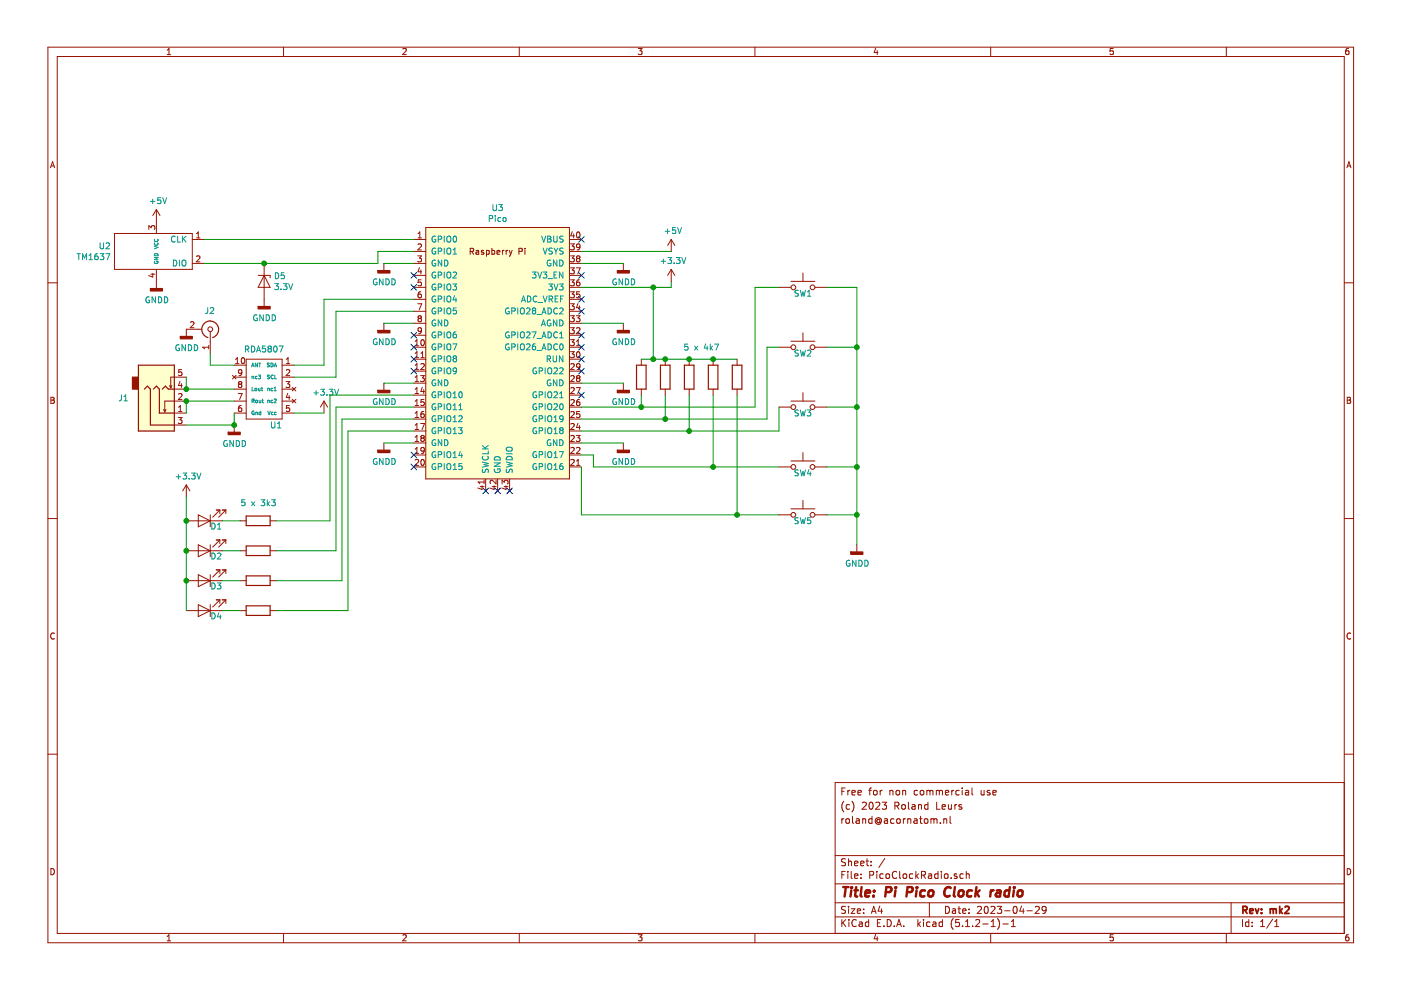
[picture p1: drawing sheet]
EESchema Schematic File Version 4
LIBS:PicoClockRadio-cache
EELAYER 29 0
EELAYER END
$Descr A4 11693 8268
encoding utf-8
Sheet 1 1
Title "Pi Pico Clock radio"
Date "2023-04-29"
Rev "mk2"
Comp ""
Comment1 ""
Comment2 "roland@acornatom.nl"
Comment3 "(c) 2023 Roland Leurs"
Comment4 "Free for non commercial use"
$EndDescr
$Comp
L MCU_RaspberryPi_and_Boards:Pico U3
U 1 1
P 4150 2950
F 0 "U3" H 4150 4165 50  0000 C CNN
F 1 "Pico" H 4150 4074 50  0000 C CNN
F 2 "MCU_RaspberryPi_and_Boards:RPi_Pico_SMD_TH" V 4150 2950 50  0001 C CNN
F 3 "" H 4150 2950 50  0001 C CNN
	1    4150 2950
	1    0    0    -1  
$EndComp
$Comp
L ClockRadio:TM1637 U2
U 1 1
P 1300 1750
F 0 "U2" H 922 1446 50  0000 R CNN
F 1 "TM1637" H 922 1355 50  0000 R CNN
F 2 "PicoClockRadio:TM1637" H 1300 1750 50  0001 C CNN
F 3 "" H 1300 1750 50  0001 C CNN
	1    1300 1750
	1    0    0    -1  
$EndComp
$Comp
L ClockRadio:RDA5807 U1
U 1 1
P 2200 2950
F 0 "U1" H 2100 2350 50  0000 C CNN
F 1 "RDA5807" H 2200 2984 50  0000 C CNN
F 2 "PicoClockRadio:RDA5807" H 2200 2950 50  0001 C CNN
F 3 "" H 2200 2950 50  0001 C CNN
	1    2200 2950
	-1   0    0    -1  
$EndComp
Wire Wire Line
	3150 2200 3150 2100
Wire Wire Line
	3150 2100 3450 2100
Wire Wire Line
	3450 2500 2700 2500
Wire Wire Line
	2700 2500 2700 3050
Wire Wire Line
	2700 3050 2450 3050
Wire Wire Line
	3450 2600 2800 2600
Wire Wire Line
	2800 2600 2800 3150
Wire Wire Line
	2800 3150 2450 3150
$Comp
L Connector:AudioJack3_SwitchTR J1
U 1 1
P 1350 3450
F 0 "J1" H 1071 3329 50  0000 R CNN
F 1 "AudioJack3_SwitchTR" H 1071 3374 50  0001 R CNN
F 2 "PicoClockRadio:3.5mm audio stereo" H 1350 3450 50  0001 C CNN
F 3 "~" H 1350 3450 50  0001 C CNN
	1    1350 3450
	1    0    0    1   
$EndComp
Wire Wire Line
	1950 3250 1550 3250
Wire Wire Line
	1950 3350 1550 3350
Wire Wire Line
	1550 3150 1550 3250
Connection ~ 1550 3250
Wire Wire Line
	1550 3350 1550 3450
Connection ~ 1550 3350
Wire Wire Line
	1550 3550 1950 3550
Wire Wire Line
	1950 3550 1950 3450
$Comp
L Connector:Conn_Coaxial J2
U 1 1
P 1750 2750
F 0 "J2" V 1900 2700 50  0000 L CNN
F 1 "Conn_Coaxial" V 1633 2850 50  0001 L CNN
F 2 "PicoClockRadio:RCA connector" H 1750 2750 50  0001 C CNN
F 3 " ~" H 1750 2750 50  0001 C CNN
	1    1750 2750
	0    1    -1   0   
$EndComp
Wire Wire Line
	1750 2950 1750 3050
Wire Wire Line
	1750 3050 1950 3050
$Comp
L power:GNDD #PWR01
U 1 1
P 1550 2750
F 0 "#PWR01" H 1550 2500 50  0001 C CNN
F 1 "GNDD" H 1554 2595 50  0000 C CNN
F 2 "" H 1550 2750 50  0001 C CNN
F 3 "" H 1550 2750 50  0001 C CNN
	1    1550 2750
	1    0    0    -1  
$EndComp
$Comp
L power:GNDD #PWR02
U 1 1
P 1950 3550
F 0 "#PWR02" H 1950 3300 50  0001 C CNN
F 1 "GNDD" H 1954 3395 50  0000 C CNN
F 2 "" H 1950 3550 50  0001 C CNN
F 3 "" H 1950 3550 50  0001 C CNN
	1    1950 3550
	1    0    0    -1  
$EndComp
Connection ~ 1950 3550
$Comp
L power:GNDD #PWR09
U 1 1
P 3200 3700
F 0 "#PWR09" H 3200 3450 50  0001 C CNN
F 1 "GNDD" H 3204 3545 50  0000 C CNN
F 2 "" H 3200 3700 50  0001 C CNN
F 3 "" H 3200 3700 50  0001 C CNN
	1    3200 3700
	1    0    0    -1  
$EndComp
$Comp
L power:GNDD #PWR08
U 1 1
P 3200 3200
F 0 "#PWR08" H 3200 2950 50  0001 C CNN
F 1 "GNDD" H 3204 3045 50  0000 C CNN
F 2 "" H 3200 3200 50  0001 C CNN
F 3 "" H 3200 3200 50  0001 C CNN
	1    3200 3200
	1    0    0    -1  
$EndComp
$Comp
L power:GNDD #PWR07
U 1 1
P 3200 2700
F 0 "#PWR07" H 3200 2450 50  0001 C CNN
F 1 "GNDD" H 3204 2545 50  0000 C CNN
F 2 "" H 3200 2700 50  0001 C CNN
F 3 "" H 3200 2700 50  0001 C CNN
	1    3200 2700
	1    0    0    -1  
$EndComp
$Comp
L power:GNDD #PWR06
U 1 1
P 3200 2200
F 0 "#PWR06" H 3200 1950 50  0001 C CNN
F 1 "GNDD" H 3204 2045 50  0000 C CNN
F 2 "" H 3200 2200 50  0001 C CNN
F 3 "" H 3200 2200 50  0001 C CNN
	1    3200 2200
	1    0    0    -1  
$EndComp
$Comp
L power:GNDD #PWR010
U 1 1
P 5200 2200
F 0 "#PWR010" H 5200 1950 50  0001 C CNN
F 1 "GNDD" H 5204 2045 50  0000 C CNN
F 2 "" H 5200 2200 50  0001 C CNN
F 3 "" H 5200 2200 50  0001 C CNN
	1    5200 2200
	1    0    0    -1  
$EndComp
$Comp
L power:GNDD #PWR012
U 1 1
P 5200 3200
F 0 "#PWR012" H 5200 2950 50  0001 C CNN
F 1 "GNDD" H 5204 3045 50  0000 C CNN
F 2 "" H 5200 3200 50  0001 C CNN
F 3 "" H 5200 3200 50  0001 C CNN
	1    5200 3200
	1    0    0    -1  
$EndComp
$Comp
L power:GNDD #PWR013
U 1 1
P 5200 3700
F 0 "#PWR013" H 5200 3450 50  0001 C CNN
F 1 "GNDD" H 5204 3545 50  0000 C CNN
F 2 "" H 5200 3700 50  0001 C CNN
F 3 "" H 5200 3700 50  0001 C CNN
	1    5200 3700
	1    0    0    -1  
$EndComp
$Comp
L power:GNDD #PWR011
U 1 1
P 5200 2700
F 0 "#PWR011" H 5200 2450 50  0001 C CNN
F 1 "GNDD" H 5204 2545 50  0000 C CNN
F 2 "" H 5200 2700 50  0001 C CNN
F 3 "" H 5200 2700 50  0001 C CNN
	1    5200 2700
	1    0    0    -1  
$EndComp
$Comp
L power:GNDD #PWR04
U 1 1
P 1300 2350
F 0 "#PWR04" H 1300 2100 50  0001 C CNN
F 1 "GNDD" H 1304 2195 50  0000 C CNN
F 2 "" H 1300 2350 50  0001 C CNN
F 3 "" H 1300 2350 50  0001 C CNN
	1    1300 2350
	1    0    0    -1  
$EndComp
Wire Wire Line
	3200 2200 3450 2200
Wire Wire Line
	3450 2700 3200 2700
Wire Wire Line
	3200 3200 3450 3200
Wire Wire Line
	3200 3700 3450 3700
Wire Wire Line
	4850 3700 5200 3700
Wire Wire Line
	5200 3200 4850 3200
Wire Wire Line
	5200 2700 4850 2700
Wire Wire Line
	5200 2200 4850 2200
Wire Wire Line
	4850 2400 5450 2400
Wire Wire Line
	5600 2400 5600 2350
$Comp
L power:+3.3V #PWR015
U 1 1
P 5600 2350
F 0 "#PWR015" H 5600 2200 50  0001 C CNN
F 1 "+3.3V" H 5615 2523 50  0000 C CNN
F 2 "" H 5600 2350 50  0001 C CNN
F 3 "" H 5600 2350 50  0001 C CNN
	1    5600 2350
	1    0    0    -1  
$EndComp
$Comp
L power:+3.3V #PWR05
U 1 1
P 2700 3450
F 0 "#PWR05" H 2700 3300 50  0001 C CNN
F 1 "+3.3V" H 2715 3623 50  0000 C CNN
F 2 "" H 2700 3450 50  0001 C CNN
F 3 "" H 2700 3450 50  0001 C CNN
	1    2700 3450
	1    0    0    -1  
$EndComp
Wire Wire Line
	2700 3450 2450 3450
$Comp
L power:+5V #PWR014
U 1 1
P 5600 2100
F 0 "#PWR014" H 5600 1950 50  0001 C CNN
F 1 "+5V" H 5615 2273 50  0000 C CNN
F 2 "" H 5600 2100 50  0001 C CNN
F 3 "" H 5600 2100 50  0001 C CNN
	1    5600 2100
	1    0    0    -1  
$EndComp
$Comp
L power:+5V #PWR03
U 1 1
P 1300 1850
F 0 "#PWR03" H 1300 1700 50  0001 C CNN
F 1 "+5V" H 1315 2023 50  0000 C CNN
F 2 "" H 1300 1850 50  0001 C CNN
F 3 "" H 1300 1850 50  0001 C CNN
	1    1300 1850
	1    0    0    -1  
$EndComp
Wire Wire Line
	5600 2100 4850 2100
$Comp
L Switch:SW_Push SW4
U 1 1
P 6700 3900
F 0 "SW4" H 6700 3850 50  0000 C CNN
F 1 "SW_Push" H 6700 4094 50  0001 C CNN
F 2 "Button_Switch_THT:SW_PUSH-12mm" H 6700 4100 50  0001 C CNN
F 3 "~" H 6700 4100 50  0001 C CNN
	1    6700 3900
	1    0    0    -1  
$EndComp
$Comp
L Switch:SW_Push SW3
U 1 1
P 6700 3400
F 0 "SW3" H 6700 3350 50  0000 C CNN
F 1 "SW_Push" H 6700 3594 50  0001 C CNN
F 2 "Button_Switch_THT:SW_PUSH-12mm" H 6700 3600 50  0001 C CNN
F 3 "~" H 6700 3600 50  0001 C CNN
	1    6700 3400
	1    0    0    -1  
$EndComp
$Comp
L Switch:SW_Push SW2
U 1 1
P 6700 2900
F 0 "SW2" H 6700 2850 50  0000 C CNN
F 1 "SW_Push" H 6700 3094 50  0001 C CNN
F 2 "Button_Switch_THT:SW_PUSH-12mm" H 6700 3100 50  0001 C CNN
F 3 "~" H 6700 3100 50  0001 C CNN
	1    6700 2900
	1    0    0    -1  
$EndComp
$Comp
L Switch:SW_Push SW1
U 1 1
P 6700 2400
F 0 "SW1" H 6700 2350 50  0000 C CNN
F 1 "SW_Push" H 6700 2594 50  0001 C CNN
F 2 "Button_Switch_THT:SW_PUSH-12mm" H 6700 2600 50  0001 C CNN
F 3 "~" H 6700 2600 50  0001 C CNN
	1    6700 2400
	1    0    0    -1  
$EndComp
$Comp
L Switch:SW_Push SW5
U 1 1
P 6700 4300
F 0 "SW5" H 6700 4250 50  0000 C CNN
F 1 "SW_Push" H 6700 4494 50  0001 C CNN
F 2 "Button_Switch_THT:SW_PUSH-12mm" H 6700 4500 50  0001 C CNN
F 3 "~" H 6700 4500 50  0001 C CNN
	1    6700 4300
	1    0    0    -1  
$EndComp
Wire Wire Line
	4850 3900 4850 4300
Wire Wire Line
	4850 4300 6150 4300
Wire Wire Line
	4850 3800 4950 3800
Wire Wire Line
	4950 3800 4950 3900
Wire Wire Line
	4950 3900 5950 3900
Wire Wire Line
	4850 3600 5750 3600
Wire Wire Line
	6500 3600 6500 3400
Wire Wire Line
	4850 3500 5550 3500
Wire Wire Line
	6400 3500 6400 2900
Wire Wire Line
	6400 2900 6500 2900
Wire Wire Line
	4850 3400 5350 3400
Wire Wire Line
	6300 3400 6300 2400
Wire Wire Line
	6300 2400 6500 2400
Wire Wire Line
	6900 2400 7150 2400
Wire Wire Line
	7150 2400 7150 2900
$Comp
L power:GNDD #PWR016
U 1 1
P 7150 4550
F 0 "#PWR016" H 7150 4300 50  0001 C CNN
F 1 "GNDD" H 7154 4395 50  0000 C CNN
F 2 "" H 7150 4550 50  0001 C CNN
F 3 "" H 7150 4550 50  0001 C CNN
	1    7150 4550
	1    0    0    -1  
$EndComp
Wire Wire Line
	6900 4300 7150 4300
Connection ~ 7150 4300
Wire Wire Line
	7150 4300 7150 4550
Wire Wire Line
	6900 3900 7150 3900
Connection ~ 7150 3900
Wire Wire Line
	7150 3900 7150 4300
Wire Wire Line
	6900 3400 7150 3400
Connection ~ 7150 3400
Wire Wire Line
	7150 3400 7150 3900
Wire Wire Line
	6900 2900 7150 2900
Connection ~ 7150 2900
Wire Wire Line
	7150 2900 7150 3400
$Comp
L Device:R R5
U 1 1
P 6150 3150
F 0 "R5" H 6220 3196 50  0001 L CNN
F 1 "5 x 4k7" H 5700 3400 50  0000 L CNN
F 2 "Resistor_THT:R_Axial_DIN0207_L6.3mm_D2.5mm_P10.16mm_Horizontal" V 6080 3150 50  0001 C CNN
F 3 "~" H 6150 3150 50  0001 C CNN
	1    6150 3150
	1    0    0    -1  
$EndComp
$Comp
L Device:R R4
U 1 1
P 5950 3150
F 0 "R4" H 6020 3196 50  0001 L CNN
F 1 "R" H 6020 3105 50  0001 L CNN
F 2 "Resistor_THT:R_Axial_DIN0207_L6.3mm_D2.5mm_P10.16mm_Horizontal" V 5880 3150 50  0001 C CNN
F 3 "~" H 5950 3150 50  0001 C CNN
	1    5950 3150
	1    0    0    -1  
$EndComp
$Comp
L Device:R R3
U 1 1
P 5750 3150
F 0 "R3" H 5820 3196 50  0001 L CNN
F 1 "R" H 5820 3105 50  0001 L CNN
F 2 "Resistor_THT:R_Axial_DIN0207_L6.3mm_D2.5mm_P10.16mm_Horizontal" V 5680 3150 50  0001 C CNN
F 3 "~" H 5750 3150 50  0001 C CNN
	1    5750 3150
	1    0    0    -1  
$EndComp
$Comp
L Device:R R2
U 1 1
P 5550 3150
F 0 "R2" H 5620 3196 50  0001 L CNN
F 1 "R" H 5620 3105 50  0001 L CNN
F 2 "Resistor_THT:R_Axial_DIN0207_L6.3mm_D2.5mm_P10.16mm_Horizontal" V 5480 3150 50  0001 C CNN
F 3 "~" H 5550 3150 50  0001 C CNN
	1    5550 3150
	1    0    0    -1  
$EndComp
$Comp
L Device:R R1
U 1 1
P 5350 3150
F 0 "R1" H 5420 3196 50  0001 L CNN
F 1 "R" H 5420 3105 50  0001 L CNN
F 2 "Resistor_THT:R_Axial_DIN0207_L6.3mm_D2.5mm_P10.16mm_Horizontal" V 5280 3150 50  0001 C CNN
F 3 "~" H 5350 3150 50  0001 C CNN
	1    5350 3150
	1    0    0    -1  
$EndComp
Wire Wire Line
	5350 3300 5350 3400
Connection ~ 5350 3400
Wire Wire Line
	5350 3400 6300 3400
Wire Wire Line
	5550 3300 5550 3500
Connection ~ 5550 3500
Wire Wire Line
	5550 3500 6400 3500
Wire Wire Line
	5750 3300 5750 3600
Connection ~ 5750 3600
Wire Wire Line
	5750 3600 6500 3600
Wire Wire Line
	5950 3300 5950 3900
Connection ~ 5950 3900
Wire Wire Line
	5950 3900 6500 3900
Wire Wire Line
	6150 3300 6150 4300
Connection ~ 6150 4300
Wire Wire Line
	6150 4300 6500 4300
Wire Wire Line
	5350 3000 5450 3000
Connection ~ 5550 3000
Wire Wire Line
	5550 3000 5750 3000
Connection ~ 5750 3000
Wire Wire Line
	5750 3000 5950 3000
Connection ~ 5950 3000
Wire Wire Line
	5950 3000 6150 3000
Wire Wire Line
	5450 3000 5450 2400
Connection ~ 5450 3000
Wire Wire Line
	5450 3000 5550 3000
Connection ~ 5450 2400
Wire Wire Line
	5450 2400 5600 2400
NoConn ~ 4850 2000
NoConn ~ 4850 2300
NoConn ~ 4850 2500
NoConn ~ 4850 2600
NoConn ~ 4850 2800
NoConn ~ 4850 2900
NoConn ~ 4850 3000
NoConn ~ 4850 3100
NoConn ~ 4850 3300
NoConn ~ 3450 3900
NoConn ~ 3450 3800
NoConn ~ 3450 3100
NoConn ~ 3450 3000
NoConn ~ 3450 2900
NoConn ~ 3450 2800
NoConn ~ 3450 2400
NoConn ~ 3450 2300
NoConn ~ 4050 4100
NoConn ~ 4150 4100
NoConn ~ 4250 4100
$Comp
L Device:R R6
U 1 1
P 2150 4350
F 0 "R6" H 2220 4396 50  0001 L CNN
F 1 "5 x 3k3" V 2000 4200 50  0000 L CNN
F 2 "Resistor_THT:R_Axial_DIN0207_L6.3mm_D2.5mm_P10.16mm_Horizontal" V 2080 4350 50  0001 C CNN
F 3 "~" H 2150 4350 50  0001 C CNN
	1    2150 4350
	0    1    1    0   
$EndComp
$Comp
L Device:R R7
U 1 1
P 2150 4600
F 0 "R7" H 2220 4646 50  0001 L CNN
F 1 "R" H 2220 4555 50  0001 L CNN
F 2 "Resistor_THT:R_Axial_DIN0207_L6.3mm_D2.5mm_P10.16mm_Horizontal" V 2080 4600 50  0001 C CNN
F 3 "~" H 2150 4600 50  0001 C CNN
	1    2150 4600
	0    1    1    0   
$EndComp
$Comp
L Device:R R8
U 1 1
P 2150 4850
F 0 "R8" H 2220 4896 50  0001 L CNN
F 1 "R" H 2220 4805 50  0001 L CNN
F 2 "Resistor_THT:R_Axial_DIN0207_L6.3mm_D2.5mm_P10.16mm_Horizontal" V 2080 4850 50  0001 C CNN
F 3 "~" H 2150 4850 50  0001 C CNN
	1    2150 4850
	0    1    1    0   
$EndComp
$Comp
L Device:R R9
U 1 1
P 2150 5100
F 0 "R9" H 2220 5146 50  0001 L CNN
F 1 "R" H 2220 5055 50  0001 L CNN
F 2 "Resistor_THT:R_Axial_DIN0207_L6.3mm_D2.5mm_P10.16mm_Horizontal" V 2080 5100 50  0001 C CNN
F 3 "~" H 2150 5100 50  0001 C CNN
	1    2150 5100
	0    1    1    0   
$EndComp
$Comp
L Device:LED D1
U 1 1
P 1700 4350
F 0 "D1" H 1600 4400 50  0000 C CNN
F 1 "LED" H 1693 4186 50  0001 C CNN
F 2 "LED_THT:LED_D3.0mm" H 1700 4350 50  0001 C CNN
F 3 "~" H 1700 4350 50  0001 C CNN
	1    1700 4350
	-1   0    0    1   
$EndComp
$Comp
L Device:LED D2
U 1 1
P 1700 4600
F 0 "D2" H 1600 4650 50  0000 C CNN
F 1 "LED" H 1693 4436 50  0001 C CNN
F 2 "LED_THT:LED_D3.0mm" H 1700 4600 50  0001 C CNN
F 3 "~" H 1700 4600 50  0001 C CNN
	1    1700 4600
	-1   0    0    1   
$EndComp
$Comp
L Device:LED D3
U 1 1
P 1700 4850
F 0 "D3" H 1600 4900 50  0000 C CNN
F 1 "LED" H 1693 4686 50  0001 C CNN
F 2 "LED_THT:LED_D3.0mm" H 1700 4850 50  0001 C CNN
F 3 "~" H 1700 4850 50  0001 C CNN
	1    1700 4850
	-1   0    0    1   
$EndComp
$Comp
L Device:LED D4
U 1 1
P 1700 5100
F 0 "D4" H 1600 5150 50  0000 C CNN
F 1 "LED" H 1693 4936 50  0001 C CNN
F 2 "LED_THT:LED_D3.0mm" H 1700 5100 50  0001 C CNN
F 3 "~" H 1700 5100 50  0001 C CNN
	1    1700 5100
	-1   0    0    1   
$EndComp
Wire Wire Line
	3450 3300 2750 3300
Wire Wire Line
	2750 3300 2750 4350
Wire Wire Line
	2750 4350 2300 4350
Wire Wire Line
	3450 3400 2800 3400
Wire Wire Line
	2800 3400 2800 4600
Wire Wire Line
	2800 4600 2300 4600
Wire Wire Line
	3450 3500 2850 3500
Wire Wire Line
	2850 3500 2850 4850
Wire Wire Line
	2850 4850 2300 4850
Wire Wire Line
	3450 3600 2900 3600
Wire Wire Line
	2900 3600 2900 5100
Wire Wire Line
	2900 5100 2300 5100
Wire Wire Line
	1850 4350 2000 4350
Wire Wire Line
	1850 4600 2000 4600
Wire Wire Line
	1850 4850 2000 4850
Wire Wire Line
	1850 5100 2000 5100
$Comp
L power:+3.3V #PWR017
U 1 1
P 1550 4150
F 0 "#PWR017" H 1550 4000 50  0001 C CNN
F 1 "+3.3V" H 1565 4323 50  0000 C CNN
F 2 "" H 1550 4150 50  0001 C CNN
F 3 "" H 1550 4150 50  0001 C CNN
	1    1550 4150
	1    0    0    -1  
$EndComp
Wire Wire Line
	1550 4150 1550 4350
Connection ~ 1550 4350
Wire Wire Line
	1550 4350 1550 4600
Connection ~ 1550 4600
Wire Wire Line
	1550 4600 1550 4850
Connection ~ 1550 4850
Wire Wire Line
	1550 4850 1550 5100
$Comp
L Device:D_Zener D5
U 1 1
P 2200 2350
F 0 "D5" V 2154 2429 50  0000 L CNN
F 1 "3.3V" V 2245 2429 50  0000 L CNN
F 2 "Diode_THT:D_A-405_P7.62mm_Horizontal" H 2200 2350 50  0001 C CNN
F 3 "~" H 2200 2350 50  0001 C CNN
	1    2200 2350
	0    1    1    0   
$EndComp
Wire Wire Line
	1700 2000 3450 2000
Wire Wire Line
	1700 2200 2200 2200
Connection ~ 2200 2200
Wire Wire Line
	2200 2200 3150 2200
$Comp
L power:GNDD #PWR018
U 1 1
P 2200 2500
F 0 "#PWR018" H 2200 2250 50  0001 C CNN
F 1 "GNDD" H 2204 2345 50  0000 C CNN
F 2 "" H 2200 2500 50  0001 C CNN
F 3 "" H 2200 2500 50  0001 C CNN
	1    2200 2500
	1    0    0    -1  
$EndComp
$EndSCHEMATC
